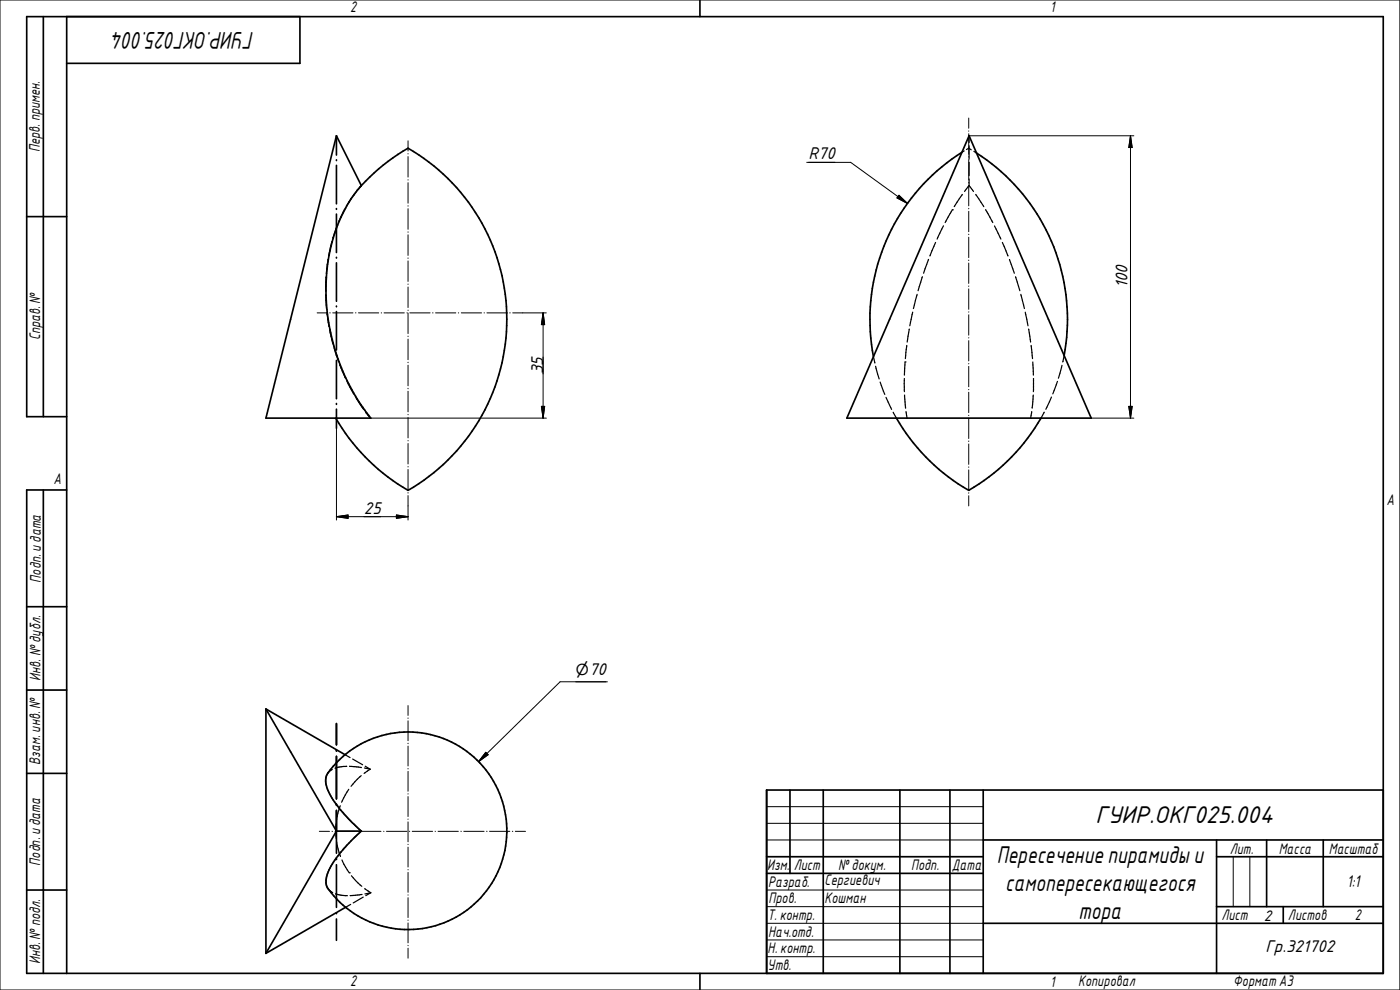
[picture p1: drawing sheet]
<svg xmlns="http://www.w3.org/2000/svg" width="297mm" height="210mm" viewBox="0 0 297 210" stroke-linecap="round" stroke-linejoin="round" font-family="sans-serif">
<g fill="none" stroke="#000" stroke-width=".36">
<path d="M9.2 3.5v84.9M14.1 3.5v203M63.6 3.5v9.9h-49.5M148.5 0v3.5M71.4 28.8l-15 59.9h22.3a43.2 43.2 0 0 1-7.7-39.2l1-2.6a28.2 28.2 0 0 1 3.3-5.9l1.4-1.6M71.4 28.8l5.3 10.6M71.4 28.8v4.1M71.4 33.9v.2M71.4 35.1v8.1M76.7 39.4a41.5 41.5 0 0 1 9.9-8 41.9 41.9 0 0 1 0 72.6 42.2 42.2 0 0 1-15.4-15.3M204.1 32.3a41.9 41.9 0 0 0-18.8 43.3M205.6 28.8l25.9 59.9h-51.8z"/>
<path d="M207.1 32.4a41.9 41.9 0 0 1 18.7 43M5.7 46h8.4M71.4 44.2v.2M71.4 45.4v8.2M71.4 54.6v.1M71.4 55.8v8.1M71.4 64.9v.2M71.4 66.1v8.1M71.4 75.3v.1M71.4 76.5v8.1M14.1 88.4h-8.4v-84.9h287.8v203h-287.8v-102.6h8.4M71.4 85.6v.2"/>
<path d="M71.4 86.8v4.1M190.2 88.7a41.8 41.8 0 0 0 15.3 15.3 42.2 42.2 0 0 0 15.4-15.3M9.2 103.9v102.6M5.7 128.7h8.4M5.7 146.4h8.4M56.4 150.4l15 25.9M56.4 150.4l16.8 9.7M56.4 150.4v51.8M71.4 153.5v4.5M71.4 159.1v.2M5.7 164.1h8.4M71.4 176.3l-15 25.9"/>
<path d="M71.4 176.3h5.3M71.4 160.4v9.1M71.4 170.6v.2M71.4 171.9v9.1M72 161.1a20.9 20.9 0 0 1 30.4 1.4 20.9 20.9 0 0 1-3 30.2 20.9 20.9 0 0 1-30-4.6 5.5 5.5 0 0 1 1.1-4.8 32.9 32.9 0 0 1 6.2-7 29.2 29.2 0 0 1-7.1-8.6 3.8 3.8 0 0 1-.1-3.7zM167.6 167.6v17.7M174.7 167.6v38.9M190.9 167.6v38.9M201.5 167.6v38.9M208.6 178.2h84.9M208.6 167.6v38.9M258.1 178.2v28.3"/>
<path d="M268.7 178.2v14.1M280.7 178.2v14.1M293.5 167.6h-130.9v38.9M5.7 188.8h8.4M71.4 182.1v.2M71.4 183.4v9.1M71.4 193.6v.2M71.4 195v4.5M73.3 192.5l-16.9 9.7M162.6 181.7h46M162.6 185.3h46M208.6 195.9h84.9"/>
<path d="M258.1 192.3h35.4M258.1 181.7h35.4M272.2 192.3v3.6M148.5 206.5v3.5"/>
</g>
<g fill="none" stroke="#000" stroke-width=".25">
<path d="M76.6 39.4v.1M76.6 39.4l-.9 1.1M204.6 32l-.5 .3M205 31.7l.5-.3 .5 .4M205.6 28.8v1.4M205.6 30.9v2.9M205.6 34.4v2.9M205.6 38v1.4M205.6 39.4l.9 1.2M205.6 39.4l-1 1.2M206.6 32.1l.5 .3M69.2 58.7l-.1 3"/>
<path d="M69.6 55l-.4 3M70.4 51.3h.1M70.4 51.3l-.7 2.9M71.6 47.7l-1 2.9M73.2 44.3l-1.3 2.7M75.2 41.1l-1.6 2.5M195.7 58.7l-.9 3M197 55l-1.1 3M198.5 51.4l-1.2 2.9M200.2 47.9l-1.4 2.8M202 44.5h.1M202 44.5l-1.5 2.7"/>
<path d="M204.2 41.3l-1.8 2.5M207 41.3l1.7 2.5M209.1 44.5l1.5 2.7M211 47.9l1.3 2.8M212.7 51.4l1.1 2.9M214.2 55l1 3M215.4 58.7l1 3M69.1 62.5l.2 3M69.3 66.2l.5 3M69.9 70l.7 3M70.8 73.7l1 3M72.1 77.4l1.2 2.8"/>
<path d="M185.3 75.6l.3 1.4M185.8 77.7l.7 2.7M192 76.8h.1M192 76.8l-.1 2.8M192.4 73.3l-.3 2.8M192.9 69.8l-.4 2.8M193.6 66.2l-.6 2.9M194.6 62.4l-.8 3.1M216.6 62.4l.7 3.1M217.5 66.2l.6 2.9M218.2 69.8l.4 2.8M218.7 73.3l.4 2.8"/>
<path d="M219.1 76.8l.1 2.8M225.3 77.5l-.8 2.7M225.8 75.4l-.3 1.4M73.6 80.9l1.5 2.7M75.5 84.3l1.6 2.5M77.6 87.5l.9 1.2M186.7 81.1l1 2.6M188 84.3l1.2 2.5M189.5 87.5l.7 1.2M191.9 80.3v2.8M191.9 83.8l.2 2.8M192.2 87.3l.2 1.4"/>
<path d="M218.9 87.3l-.3 1.4M219.2 83.8l-.2 2.8M219.3 80.3l-.1 2.8M221.5 87.4l-.6 1.3M223.1 84.2l-1.2 2.6M224.3 80.9l-1 2.7M70.5 163.2l-1 .8M71.3 174.7v3.2M71.4 178.7l.8 3M72.2 170.9l-.8 3.1M73.2 160.1l1.1 .6M73.6 162.6l-1.5 .1-1 .3"/>
<path d="M74 167.4l-1.5 2.8M74.2 162.6l2.5 .2M74.8 161l2.1 1.2M76.6 164.5l-2.1 2.3M77.3 162.9l1.2 .3M77.5 162.5l1 .7M78.5 163.2l-1.3 .9M69.6 188.6l1 .8M71.2 189.6l1.2 .3 1.3 .1M72.5 182.4l1.6 2.7M74.1 185.1h.1M74.3 190h.1"/>
<path d="M74.4 191.9l-1.1 .6M74.6 185.8l2.2 2.2M76.8 189.7l-2.5 .3M77.1 190.3l-2.2 1.3M77.4 188.5l1.3 .9M78.7 189.4l-1.1 .6M78.7 189.4l-1.3 .2"/>
</g>
<g fill="none" stroke="#000" stroke-width=".21">
<path d="M0 0h297v210h-297zM86.6 29.9v2.1M86.6 32.6v.1M86.6 33.2v4.4M86.6 38.1v.1M86.6 38.8v4.3M171.1 34.4h9.4l12 8.8M205.5 25v2.2M205.5 27.8h.1M205.5 28.4v4.3M205.5 33.2v.1M205.5 33.9v4.3"/>
<path d="M205.5 38.7v.1M205.5 39.3v4.4M205.6 28.8h34.9M239.8 28.8v59.9M239.8 28.8l.4 2.5h-.7zM86.6 43.6v.1M86.6 44.3v4.3M86.6 49.2v.1M86.6 49.8v4.4M86.6 54.7v.1M86.6 55.3v4.4M190.7 41.4l1.8 1.8-2.2-1.2z"/>
<path d="M205.5 44.2v.1M205.5 44.8v4.4M205.5 49.7v.1M205.5 50.3v4.3M205.5 55.2v.1M205.5 55.8v4.3M67.3 66.4h2.1M70 66.4h.1M70.6 66.4h4.3M75.4 66.4h.1M76 66.4h4.3M80.9 66.4h.1"/>
<path d="M81.5 66.4h4.3M86.3 66.4h.1M86.6 60.3h.1M86.6 60.9v4.3M86.6 65.8v.1M86.6 66.4v4.4M86.6 71.3v.1M86.6 71.9v4.4M86.6 76.8v.1M86.6 77.5v4.3M86.9 66.4h4.3M91.8 66.4h.1"/>
<path d="M92.4 66.4h4.3M97.2 66.4h.1M97.9 66.4h4.3M102.7 66.4h.1M103.3 66.4h4.3M108.1 66.4h.1M108.8 66.4h7.1M115.2 66.4v22.3M115.2 66.4l.3 2.5h-.6zM205.5 60.7v.1M205.5 61.3v4.3M205.5 66.1v.1"/>
<path d="M205.5 66.8v4.3M205.5 71.6v.1M205.5 72.3v4.3M205.5 77.1v.1M205.5 77.7v4.3M71.4 90.9v19.4M78.7 88.7h37.2M86.6 82.4v.1M86.6 83v4.4M86.6 87.9v.1M86.6 88.5v4.4M86.6 93.5h.1"/>
<path d="M86.6 94.1v4.3M86.6 99v.1M86.6 99.6v4.4M114.9 86.2h.6l-.3 2.5zM205.5 82.6v.1M205.5 83.2v4.3M205.5 88.1v.1M205.5 88.7v4.3M205.5 93.6v.1M205.5 94.2v4.3M205.5 99v.1M205.5 99.7v4.3"/>
<path d="M231.5 88.7h9M239.5 86.2h.7l-.4 2.5zM71.4 109.6h15.2M71.4 109.6l2.4-.4v.8zM84.1 109.2l2.5 .4-2.5 .4zM86.6 104.5v.1M86.6 105.1v5.2M205.5 104.5v.1M205.5 105.2v2.1M86.6 149.7v2.1M86.6 152.3v.1M86.6 152.9v4.2"/>
<path d="M86.6 157.7v.1M86.6 158.3v4.2M103 159.6l.6 .5-2.1 1.5zM128.9 144.6h-10.1l-17.3 17M67.7 176.4h2.2M70.4 176.4h.1M71.1 176.4h4.3M75.9 176.4h.1M76.5 176.4h4.3M81.4 176.4h.1M82 176.4h4.3M86.6 163v.1"/>
<path d="M86.6 163.6v4.2M86.6 168.4v.1M86.6 169v4.2M86.6 173.7v.1M86.6 174.4v4.2M86.6 179.1v.1M86.6 179.7v4.2M86.8 176.4h.1M87.5 176.4h4.3M92.3 176.4h.1M92.9 176.4h4.3M97.8 176.4h.1"/>
<path d="M98.4 176.4h4.3M103.2 176.4h.1M103.9 176.4h4.3M108.7 176.4h.1M109.3 176.4h2.2M162.6 171.1h46M162.6 174.7h46M162.6 178.2h46M86.6 184.5h.1M86.6 185.1v4.2M86.6 189.8v.1M86.6 190.4v4.2"/>
<path d="M86.6 195.2v.1M86.6 195.8v4.2M162.6 188.8h46M162.6 192.3h46M162.6 195.9h46M162.6 199.4h46M261.6 181.7v10.6M265.2 181.7v10.6M86.6 200.5v.1M86.6 201.1v2.2M162.6 203h46"/>
</g>
<path d="M239.8 28.8l.4 2.5h-.7zM190.7 41.4l1.8 1.8-2.2-1.2zM115.2 66.4l.3 2.5h-.6zM114.9 86.2h.6l-.3 2.5zM239.5 86.2h.7l-.4 2.5zM71.4 109.6l2.4-.4v.8zM84.1 109.2l2.5 .4-2.5 .4zM103 159.6l.6 .5-2.1 1.5z" fill="#000" stroke="#000" stroke-width=".21"/>
<g font-size="4.9">
<text x="53.9" y="6.7" transform="rotate(-180 53.9 6.7)">ГУИР.ОКГ025.004</text>
<text x="232.4" y="174.6">ГУИР.ОКГ025.004</text>
<text x="211.5" y="183.1">Пересечение пирамиды и</text>
<text x="213.2" y="189">самопересекающегося</text>
<text x="228.8" y="195">тора</text>
</g>
<g font-size="3.5">
<text x="171.5" y="33.8">R70</text>
<text x="239.2" y="61.2" transform="rotate(-90 239.2 61.2)">100</text>
<text x="115.2" y="79.3" transform="rotate(-90 115.2 79.3)">35</text>
<text x="77.2" y="109">25</text>
<text x="285.8" y="188.2">1:1</text>
<text x="268.5" y="202">Гр.321702</text>
</g>
<text font-size="3.2" x="122.2" y="143.1">n70</text>
<g font-size="3.1">
<text x="74.3" y="2.6">2</text>
<text x="222.8" y="2.6">1</text>
<text x="8.4" y="32.3" transform="rotate(-90 8.4 32.3)">Перв. примен.</text>
<text x="8.5" y="72.2" transform="rotate(-90 8.5 72.2)">Справ. №</text>
<text x="11.3" y="102.7">A</text>
<text x="294.1" y="107.2">A</text>
<text x="8.6" y="123.6" transform="rotate(-90 8.6 123.6)">Подп. идата</text>
<text x="8.6" y="144.4" transform="rotate(-90 8.6 144.4)">Инв. №дубл.</text>
<text x="8.5" y="162.2" transform="rotate(-90 8.5 162.2)">Взам. инв. №</text>
<text x="8.5" y="183.6" transform="rotate(-90 8.5 183.6)">Подп. идата</text>
<text x="162.7" y="184.6">Изм.</text>
<text x="168.4" y="184.6">Лист</text>
<text x="177.8" y="184.5">№ докум.</text>
<text x="193.3" y="184.7">Подп.</text>
<text x="201.9" y="184.6">Дата</text>
<text x="260.9" y="181.1">Лит.</text>
<text x="271.3" y="181.1">Масса</text>
<text x="281.9" y="181.1">Масштаб</text>
<text x="162.9" y="188.2">Разраб.</text>
<text x="163" y="191.6">Пров.</text>
<text x="174.9" y="187.8">Cергиевич</text>
<text x="174.9" y="191.6">Кошман</text>
<text x="162.8" y="195.2">Т. контр.</text>
<text x="259.1" y="195.2">Лист</text>
<text x="268.1" y="195.3">2</text>
<text x="273.2" y="195.2">Листов</text>
<text x="287.4" y="195.2">2</text>
<text x="162.9" y="202.3">Н. контр.</text>
<text x="163" y="198.8">Нач.отд.</text>
<text x="8.5" y="204.6" transform="rotate(-90 8.5 204.6)">Инв. №подл.</text>
<text x="74.3" y="209.2">2</text>
<text x="162.9" y="205.8">Утв.</text>
<text x="222.8" y="209.3">1</text>
<text x="228.7" y="209.1">Копировал</text>
<text x="261.6" y="209.2">Формат А3</text>
</g>
</svg>
